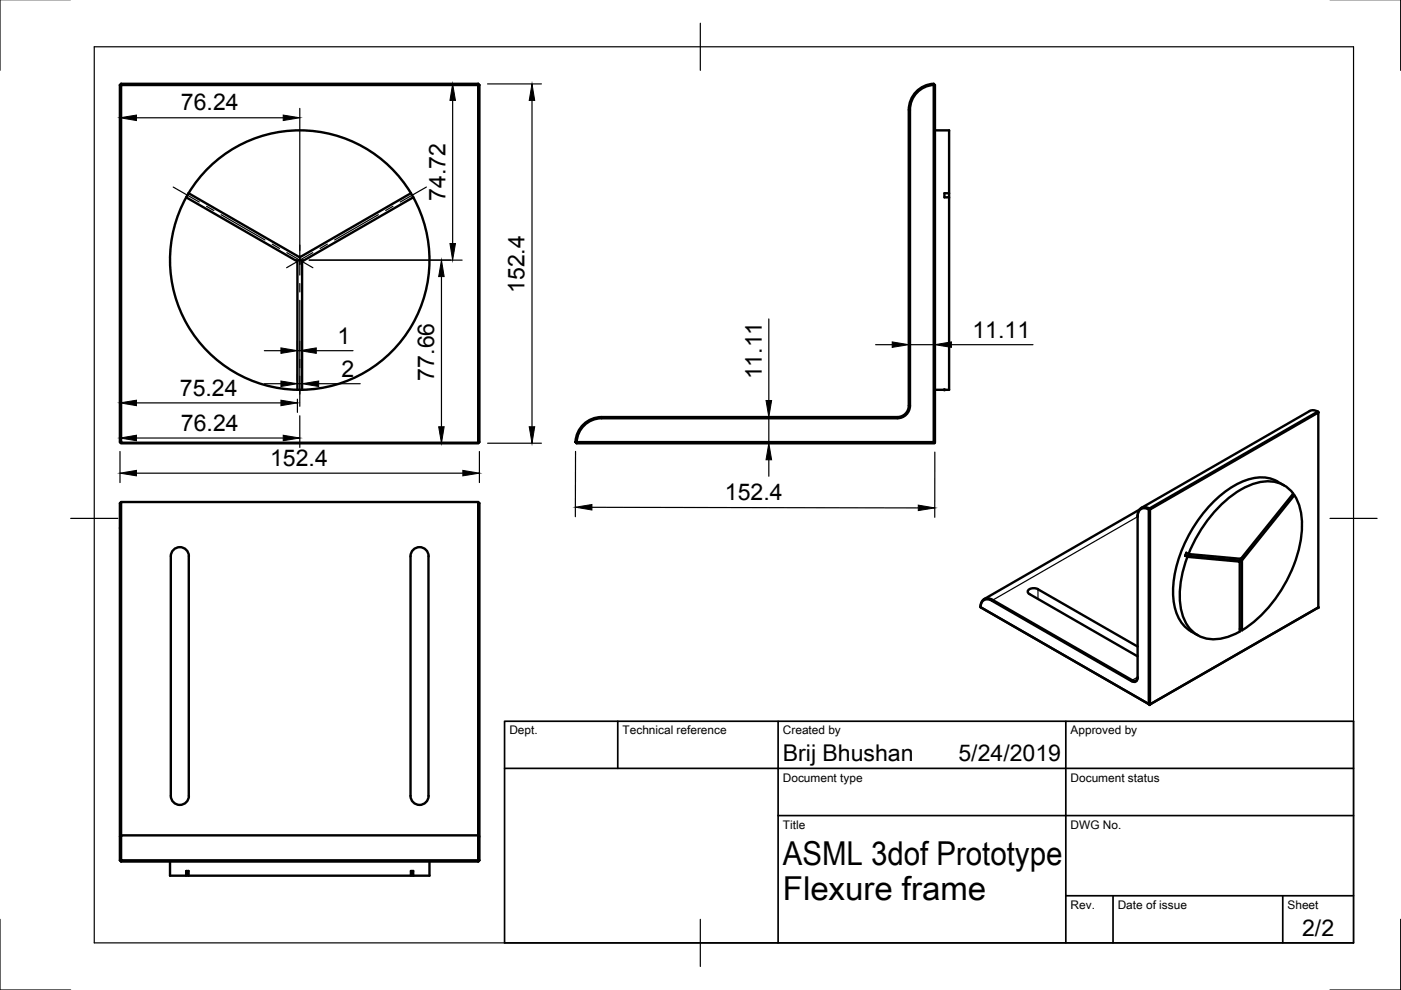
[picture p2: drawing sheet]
<svg xmlns="http://www.w3.org/2000/svg" width="297mm" height="210mm" viewBox="0 0 297 210" stroke-linecap="round" stroke-linejoin="round" font-family="sans-serif">
<!-- layer: Visible -->
<g fill="none" stroke="#000" stroke-width=".51">
<path d="M25.4 18v75.7l.2 .2M25.7 18h75.7v75.9h-75.7zM25.7 17.8h75.7M25.7 17.8l-.3 .2M25.7 17.8v.2h-.3M101.4 17.8l.2 .2M101.4 17.8v.2M101.4 18h.2M101.6 18v75.7l-.1 .2M198 17.8a5.6 5.6 0 0 0-5.3 5.5v62.7a2.42 2.42 0 0 1-2.4 2.4h-62.7M198 18v75.7h-75.7M198 17.8l.2 .2h-.2z"/>
<path d="M198 18a5.3 5.3 0 0 0-5.1 5.3v62.7a2.68 2.68 0 0 1-2.6 2.7h-62.7M198.2 18v75.9l-.1 .1h-75.8M198.2 27.6h3v13.4M39.5 41.8l23.6 13.6v27.2M39.5 41.8a27.5 27.5 0 0 0 23.6 40.8M40 41l23.5 13.6 23.6-13.6M40 41l-.5 .8M87.1 41a27.5 27.5 0 0 0-47.1 0M87.1 41l.5 .8M87.6 41.8l-23.5 13.6v27.2M87.6 41.8a27.5 27.5 0 0 1-23.5 40.8M200.2 41h1v.8h-1z"/>
<path d="M201.2 41.8v40.8h-3M25.7 93.9v.1h75.7v-.1M64.1 82.6h-1M122 93.7h.3v.3zM127.6 88.7a5.3 5.3 0 0 0-5.3 5M127.6 88.4a5.6 5.6 0 0 0-5.6 5.3M198 93.7l.2 .2M279.4 87.3l-35.7 20.5M279.4 87.3l.1 .2M279.4 87.3l-.8-.3-.9 .1-35.7 20.6M25.7 106.4l-.3 .3v75.7M40 117.9v50.9"/>
<path d="M40 117.9a1.92 1.92 0 0 0-1.9-1.9 1.92 1.92 0 0 0-1.9 1.9v50.9a1.92 1.92 0 0 0 1.9 1.9 1.92 1.92 0 0 0 1.9-2M87.6 116.6a1.92 1.92 0 0 1 2.1-.4 1.92 1.92 0 0 1 1.2 1.7v50.8a1.92 1.92 0 0 1-1.9 2 1.92 1.92 0 0 1-2-1.9v-50.9l.1-.5zM101.4 106.4l.2 .3v75.7M241.2 109.4v34.3l-.1 .4-.4 .5-.8-.2M241.5 108.1l-32.9 18.9M243.6 108v41.3l-35.7-20.6a1.51 1.51 0 0 1 .8-1.5 1.51 1.51 0 0 1 1.7 .2l29.5 17M243.6 108a1.51 1.51 0 0 0-1.7 0 1.51 1.51 0 0 0-.7 1.5M243.7 107.8l-.1 .2M243.7 107.8l.1 .2h-.2M243.7 107.8a1.59 1.59 0 0 0-1.8-.1 1.59 1.59 0 0 0-.7 1.7M243.8 108l35.7-20.5v41.3l-35.7 20.5zM251.3 117.8l11.1 1 .4 .3-11.1-1z"/>
<path d="M251.8 118.1a18.9 18.9 0 0 0-.9 12.8 6.8 6.8 0 0 0 8.3 4.4l2.4-.8 1.2-.6v-15.4M252 117.5a27.3 27.3 0 0 1 12.3-14.3 8 8 0 0 1 9.2 .7l.7 .8-11.1 13.8-11.1-1-.5-.3-.2 .6M262.9 118.5l.4 .3M263.3 118.8v14.8M272.2 102.9a8.4 8.4 0 0 0-9.3-.6 27.7 27.7 0 0 0-13.2 17 17 17 0 0 0 0 11.3 6.9 6.9 0 0 0 2.8 3.3M274.1 104.8l.3 .2-11.1 13.8M274.4 105a13.9 13.9 0 0 1 1.2 10.5 29.1 29.1 0 0 1-12.3 18.1M210.5 127.2l29.6 17 .3 .2 .6-.2 .2-.6M210.5 127.2a1.54 1.54 0 0 0-1.9-.2 1.54 1.54 0 0 0-.6 1.8l35.8 20.6M241.2 137.1l-21.1-12.2-.7-.2a.99 .99 0 0 0-1.4 1l23.2 13.5M252.5 133.9l1.4 .8M262.8 133.4l.5 .2"/>
<path d="M279.5 128.8l-35.7 20.6M243.6 149.3l.2 .1M243.8 149.3v.1M25.7 177.1h75.7v5.3h-75.7zM101.4 177.1v-70.7h-75.7v70.7l-.3 .3M101.4 177.1l.2 .3M25.4 182.4h.3v.3M25.4 182.4l.3 .3M25.7 182.7h75.7M36 182.7v3h3.5M39.5 184.7h.5v1h-.5zM40 185.7h47.1"/>
<path d="M87.1 184.7h.5v1h-.5zM91.1 182.7v3h-3.5M101.6 182.4h-.2v.3M101.6 182.4l-.2 .3"/>
</g>
<g fill="#000" stroke="#000" stroke-width=".21">
<circle cx="200.2" cy="82.7" r=".24"/>
<circle cx="279.5" cy="128.8" r=".24"/>
<circle cx="243.8" cy="149.4" r=".24"/>
</g>
<!-- layer: Visible Narrow -->
<path d="M241.2 109.6l-30.8 17.8M220.1 124.9v2.1M241.2 143.6l-1.3 .8" fill="none" stroke="#000" stroke-width=".25"/>
<!-- layer: Border -->
<path d="M0 -.1v15M297 -.1v15M20 9.9h267v190h-267zM148.5 4.9v10M15 109.9h10M282 109.9h10M0 194.9v15h15M148.5 194.9v10M297 194.9v15h-15" fill="none" stroke="#000" stroke-width=".25"/>
<!-- layer: TitleBlock -->
<path d="M107 152.9h180v47h-180zM131 152.9v10M165 152.9v47M226 152.9v47M107 162.9h180M165 172.9h122M226 189.9h61M236 189.9v10M272 189.9v10" fill="none" stroke="#000" stroke-width=".36"/>
<!-- layer: Dimensions -->
<g fill="none" stroke="#000" stroke-width=".25">
<path d="M103.4 17.8h11.4M25.4 23v.2M28.9 25h31.1M63.6 23v30.1M96 21.3v30.3M112.8 21.3v69.2M65.6 55.2h32.4M93.6 58.6v31.9M56 74.4h3.6M63.1 72.3v8.3M63.1 74.4h.5M63.6 72.3v11.3"/>
<path d="M64.1 79.4v1.2M67.1 74.4h7.7M163 67.6v17.3M185.7 73.1h3.5M192.7 71.1v3.9M192.7 73.1h5.5M198.2 71.1v9.5M201.7 73.1h17.3M25.4 90.9v.8M25.4 95.7v6.6M28.9 92.9h31.1M28.9 85.4h30.7"/>
<path d="M56 81.4h3.6M63.1 84.6v2.8M63.1 81.4h1M63.6 88.2v6.7M67.6 81.4h8.8M101.6 95.7v6.6M103.4 94h11.4M122 95.7v13.9M161 94h4M161 88.4h4M163 88.4v5.6M163 97.5v3.5"/>
<path d="M198.2 95.9v13.8M28.9 100.3h69.2M125.5 107.6l69.2 .1"/>
</g>
<g fill="#000" stroke="#000" stroke-width=".21">
<path d="M25.4 25l3.5-.6v1.2zM60 24.4l3.6 .6-3.6 .6zM96 17.8l.6 3.5h-1.2zM112.8 17.8l.6 3.5h-1.2zM93.6 55.2l.6 3.4h-1.2zM95.4 51.6h1.2l-.6 3.6zM59.6 73.8l3.5 .6-3.5 .5zM63.6 74.4l3.5-.6v1.1zM189.2 72.5l3.5 .6-3.5 .6zM198.2 73.1l3.5-.6v1.2zM25.4 100.3l3.5-.6v1.2zM25.4 92.9l3.5-.6v1.1z"/>
<path d="M25.4 85.4l3.5-.5v1.1zM59.6 80.8l3.5 .6-3.5 .6zM59.6 84.9l3.5 .5-3.5 .6zM60 92.3l3.6 .6-3.6 .5zM64.1 81.4l3.5-.6v1.2zM93 90.5h1.2l-.6 3.5zM98.1 99.7l3.5 .6-3.5 .6zM112.2 90.5h1.2l-.6 3.5zM163 94l.6 3.5h-1.2zM162.4 84.9h1.2l-.6 3.5zM122 107.5l3.5-.5v1.1zM194.7 107.1l3.5 .6-3.5 .6z"/>
</g>
<!-- layer: Center Lines -->
<g fill="none" stroke="#000" stroke-width=".25">
<path d="M36.7 39.7l5.5 3.1M90.4 39.7l-5.5 3.1M43.8 43.7l1.5 .9M46.9 45.5l9.3 5.4M57.7 51.8l1.6 .9M60.8 53.6l5.5 3.2M62.7 55.2h1.8M63.6 51.9v6.4M66.3 53.6l-5.5 3.2M69.4 51.8l-1.5 .9M80.2 45.5l-9.2 5.4M83.3 43.7l-1.5 .9"/>
<path d="M63.6 60.1v1.8M63.6 63.7v10.7M63.6 76.2v1.8M63.6 79.7v6.4"/>
</g>
<g font-size="7">
<text x="166" y="183.4">ASML 3dof Prototype</text>
<text x="166" y="190.9">Flexure frame</text>
</g>
<g font-size="4.9">
<text x="38.4" y="23.4">76.24</text>
<text x="94.5" y="42.6" transform="rotate(-90 94.5 42.6)">74.72</text>
<text x="111.2" y="62.1" transform="rotate(-90 111.2 62.1)">152.4</text>
<text x="206.2" y="71.6">11.11</text>
<text x="71.5" y="72.8">1</text>
<text x="38.1" y="83.9">75.24</text>
<text x="72.4" y="79.9">2</text>
<text x="92" y="80.7" transform="rotate(-90 92 80.7)">77.66</text>
<text x="161.5" y="80.4" transform="rotate(-90 161.5 80.4)">11.11</text>
<text x="38.4" y="91.3">76.24</text>
<text x="57.3" y="98.8">152.4</text>
<text x="153.7" y="106">152.4</text>
<text x="166" y="161.4">Brij Bhushan</text>
<text x="203.2" y="161.4">5/24/2019</text>
<text x="276.1" y="198.6">2/2</text>
</g>
<g font-size="2.5">
<text x="108" y="155.7">Dept.</text>
<text x="132" y="155.7">Technical reference</text>
<text x="166" y="155.7">Created by</text>
<text x="227" y="155.7">Approved by</text>
<text x="166" y="165.7">Document type</text>
<text x="227" y="165.7">Document status</text>
<text x="166" y="175.7">Title</text>
<text x="227" y="175.7">DWG No.</text>
<text x="227" y="192.7">Rev.</text>
<text x="237" y="192.7">Date of issue</text>
<text x="273" y="192.7">Sheet</text>
</g>
</svg>
